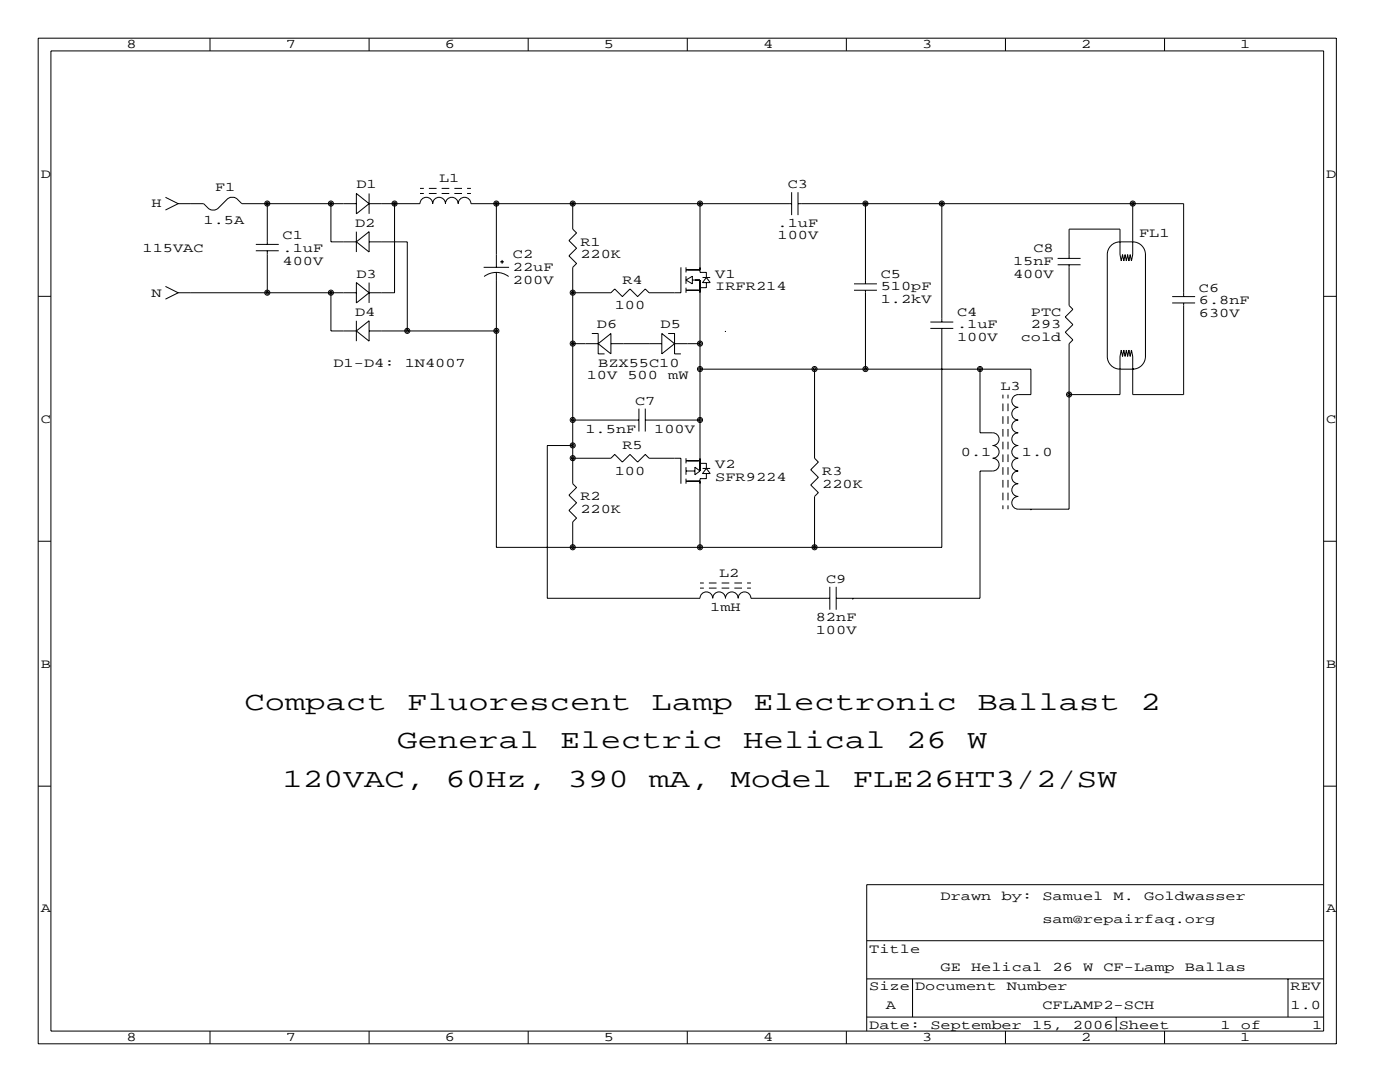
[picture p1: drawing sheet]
<svg xmlns="http://www.w3.org/2000/svg" width="279mm" height="216mm" viewBox="0 0 279 216" stroke-linecap="round" stroke-linejoin="round" font-family="sans-serif">
<g fill="none" stroke="#000" stroke-width=".2">
<path d="M7.6 7.6h259.1v200.7h-259.1zM10.2 10.2h254v195.5h-254zM41.9 7.6v2.6M73.7 7.6v2.6M105.4 7.6v2.6M137.2 7.6v2.6M168.9 7.6v2.6M200.7 7.6v2.6M232.4 7.6v2.6M33 39.4l2.6 1.2M71.1 38.6l2.6 2-2.6 2.1zM73.7 38.6v4.1"/>
<path d="M83.8 38.6h.8M83.8 37.6h.8M85.6 38.6h1.5M85.6 37.6h1.5M88.1 38.6h1.6M88.1 37.6h1.6M90.7 38.6h1.5M90.7 37.6h1.5M93.2 38.6h.8M93.2 37.6h.8M158 38.4v4.5M159.3 38.4v4.5"/>
<path d="M7.6 59.1h2.6M33 57.1l2.6 1.3M35.6 40.6h5l1.1 1.1 .5 .2h.7l.5-.2 2.1-2.1 .5-.2h.7l.5 .2 1.1 1h22.8M35.6 58.4h35.5M35.6 40.6l-2.6 1.3M35.6 58.4l-2.6 1.3M51.1 50h4.5M51.1 48.8h4.5M53.3 40.6v8.2M53.3 50v8.4M66 40.6h.1M66 58.4h.1"/>
<path d="M66 40.6v7.7h5.1M66 58.4v7.6h5.1M71.1 48.3l2.6-2.1v4.1zM71.1 46.2v4.1M71.1 56.4l2.6 2-2.6 2.1zM73.7 40.6h10.1a1.27 1.27 0 0 1 1.3-1.2 1.27 1.27 0 0 1 1.3 1.2 1.27 1.27 0 0 1 1.2-1.2 1.27 1.27 0 0 1 1.3 1.2 1.27 1.27 0 0 1 1.3-1.2 1.27 1.27 0 0 1 1.2 1.2 1.27 1.27 0 0 1 1.3-1.2 1.27 1.27 0 0 1 1.3 1.2h64M73.7 56.4v4.1M73.7 48.3h7.6v17.7M78.7 40.6v17.8h-5M96.5 53.3h5.1M96.6 55.2a4.1 4.1 0 0 1 4.9 0M99.1 40.6v12.7"/>
<path d="M99.1 54.4v54.8h88.9v-43.7M99.8 52.2h.8M100.2 51.9v.7M114.3 40.6v5.1l.8 .8-1.6 1.5 1.6 1.5-1.6 1.6 1.6 1.5-.8 .7v43.2l.8 .8-1.6 1.5 1.6 1.5-1.6 1.6 1.6 1.5-.8 .7v5.1M135.9 53.3v5.1h-6.4l-.7-.7-1.5 1.5-1.6-1.5-1.5 1.5-1.5-1.5-.8 .7h-7.6M136.9 57.9h2.8M136.9 53.8h2.8M136.9 53.3v1.1M136.9 55.1v1.5M136.9 57.4v1M136.9 55.9l1.3-.8v1.5zM138.2 55.9h1.5v38.1"/>
<path d="M139.7 40.6v13.8h1.3v1M140.2 55.4h1.5M141 56.4v1h-1.3M141 55.4l.7 1h-1.5zM159.3 40.6h76.9v18.6M170.4 56.6h4.6M170.4 57.9h4.6M172.7 40.6v16M172.7 57.9v15.8M188 40.6v23.7M211.1 51.6h4.5M211.1 52.8h4.5"/>
<path d="M213.4 52.8v8.2l.7 .7-1.5 1.5 1.5 1.6-1.5 1.5 1.5 1.5-.7 .8v33h-10.2a1.27 1.27 0 0 1-1.3-1.3 1.27 1.27 0 0 1 1.3-1.2 1.27 1.27 0 0 1-1.3-1.3 1.27 1.27 0 0 1 1.3-1.3 1.27 1.27 0 0 1-1.3-1.3 1.27 1.27 0 0 1 1.3-1.2 1.27 1.27 0 0 1-1.3-1.3 1.27 1.27 0 0 1 1.3-1.3 1.27 1.27 0 0 1-1.3-1.2 1.27 1.27 0 0 1 1.3-1.3 1.27 1.27 0 0 1-1.3-1.3 1.27 1.27 0 0 1 1.3-1.2 1.27 1.27 0 0 1-1.3-1.3 1.27 1.27 0 0 1 1.3-1.3 1.27 1.27 0 0 1-1.3-1.3 1.27 1.27 0 0 1 1.3-1.2 1.27 1.27 0 0 1-1.3-1.3 1.27 1.27 0 0 1 1.3-1.3h2.5v-5h-66M226.1 40.6v10.2l-.3 1.3-.2-1.3-.3 1.3-.3-1.3-.2 1.3-.3-1.3-.2 1.3-.3-1.3-.2 1.3-.3-1.3v-5.1h-10.1v5.9M233.9 59.2h4.6M264.2 59.1h2.5M71.1 66l2.6-2v4.1zM71.1 64v4.1M73.7 66h25.4M99.1 66h.1M114.3 68.6h5.1M118.1 66.5h1.3v4.1h1.2M119.4 68.6l2.5-2.1v4.1zM121.9 68.6h10.2"/>
<path d="M132.1 66.5l2.5 2.1-2.5 2zM133.3 66.5h1.3v4.1h1.3M134.6 68.6h5.1M144.8 66h.1M162.6 73.7v17.7l.7 .8-1.5 1.5 1.5 1.5-1.5 1.6 1.5 1.5-.7 .8v10.1M185.7 64.3h4.5M185.7 65.5h4.5M195.6 73.7v12.7h2.5a1.27 1.27 0 0 1 1.3 1.2 1.27 1.27 0 0 1-1.3 1.3 1.27 1.27 0 0 1 1.3 1.3 1.27 1.27 0 0 1-1.3 1.2 1.27 1.27 0 0 1 1.3 1.3 1.27 1.27 0 0 1-1.3 1.3h-2.5v25.4h-28.7M200.2 78.7v.8M201.2 78.7v.8M226.1 73.7a2.54 2.54 0 0 0 2.5-2.6v-20.3a2.54 2.54 0 0 0-2.5-2.5h-2.6a2.54 2.54 0 0 0-2.5 2.5v20.3a2.54 2.54 0 0 0 2.5 2.6h2.8M233.9 60.5h4.6"/>
<path d="M236.2 60.5v18.2h-10.1v-7.6l-.3-1.3-.2 1.3-.3-1.3-.3 1.3-.2-1.3-.3 1.3-.2-1.3-.3 1.3-.2-1.3-.3 1.3v7.6h-10.1M114.3 88.9h-5.1v30.5h30.5a1.27 1.27 0 0 1 1.3-1.3 1.27 1.27 0 0 1 1.2 1.3 1.27 1.27 0 0 1 1.3-1.3 1.27 1.27 0 0 1 1.3 1.3 1.27 1.27 0 0 1 1.3-1.3 1.27 1.27 0 0 1 1.2 1.3 1.27 1.27 0 0 1 1.3-1.3 1.27 1.27 0 0 1 1.3 1.3h15.7M114.3 91.4h7.6l.8-.7 1.5 1.5 1.5-1.5 1.6 1.5 1.5-1.5 .7 .7h6.4v5.1M114.3 83.8h13.2M127.5 81.5v4.6M128.8 83.8h10.9M128.8 81.5v4.6M136.9 91.4v1.1M136.9 93.2v1.5M136.9 95.5v1M136.9 96h2.8M136.9 91.9h2.8"/>
<path d="M136.9 94h1.8M138.7 93.2l1 .8-1 .7zM139.7 92.5h1.3v1M140.2 93.5h1.5M141 94.5v1h-1.3v13.7M141 93.5l.7 1h-1.5zM200.2 80.5v1.5M200.2 83.1v1.5M200.2 85.6v1.5M200.2 88.1v1.6M200.2 90.7v1.5M200.2 93.2v1.5"/>
<path d="M200.2 95.8v1.5M200.2 98.3v1.5M201.2 80.5v1.5M201.2 83.1v1.5M201.2 85.6v1.5M201.2 88.1v1.6M201.2 90.7v1.5M201.2 93.2v1.5M201.2 95.8v1.5M201.2 98.3v1.5M7.6 108h2.6M139.7 117.3h.8"/>
<path d="M139.7 116.3h.8M141.5 117.3h1.5M141.5 116.3h1.5M144 117.3h1.5M144 116.3h1.5M146.6 117.3h1.5M146.6 116.3h1.5M149.1 117.3h.8M149.1 116.3h.8M165.6 117.1v4.6M166.9 117.1v4.6M170.2 119.4h.1"/>
<path d="M200.2 100.8v.8M201.2 100.8v.8M205.7 101.6h.1M264.2 108h2.5M7.6 156.9h2.6M264.2 156.9h2.5M264.2 176.5h-91.2v29.2M173 195.3h91.2M173 187.7h91.2M182.1 195.3v7.6M257 195.3v7.6M41.9 205.7v2.6"/>
<path d="M73.7 205.7v2.6M105.4 205.7v2.6M137.2 205.7v2.6M168.9 205.7v2.6M173 202.9h91.2M200.7 205.7v2.6M222.8 202.9v2.8M232.4 205.7v2.6"/>
<circle cx="53.3" cy="40.6" r=".51"/>
<circle cx="53.3" cy="58.4" r=".51"/>
<circle cx="53.3" cy="40.6" r=".25"/>
<circle cx="53.3" cy="58.4" r=".25"/>
<circle cx="66" cy="40.6" r=".51"/>
<circle cx="66" cy="58.4" r=".51"/>
<circle cx="66" cy="40.6" r=".25"/>
<circle cx="66" cy="58.4" r=".25"/>
<circle cx="78.7" cy="40.6" r=".51"/>
<circle cx="78.7" cy="40.6" r=".25"/>
<circle cx="99.1" cy="40.6" r=".51"/>
<circle cx="99.1" cy="40.6" r=".25"/>
<circle cx="114.3" cy="40.6" r=".51"/>
<circle cx="114.3" cy="58.4" r=".51"/>
<circle cx="114.3" cy="40.6" r=".25"/>
<circle cx="114.3" cy="58.4" r=".25"/>
<circle cx="139.7" cy="40.6" r=".51"/>
<circle cx="139.7" cy="40.6" r=".25"/>
<circle cx="172.7" cy="40.6" r=".51"/>
<circle cx="172.7" cy="40.6" r=".25"/>
<circle cx="188" cy="40.6" r=".51"/>
<circle cx="188" cy="40.6" r=".25"/>
<circle cx="226.1" cy="40.6" r=".51"/>
<circle cx="226.1" cy="40.6" r=".25"/>
<circle cx="81.3" cy="66" r=".51"/>
<circle cx="81.3" cy="66" r=".25"/>
<circle cx="99.1" cy="66" r=".51"/>
<circle cx="99.1" cy="66" r=".25"/>
<circle cx="114.3" cy="68.6" r=".51"/>
<circle cx="114.3" cy="68.6" r=".25"/>
<circle cx="139.7" cy="68.6" r=".51"/>
<circle cx="139.7" cy="73.6" r=".51"/>
<circle cx="139.7" cy="68.6" r=".25"/>
<circle cx="139.7" cy="73.6" r=".25"/>
<circle cx="162.6" cy="73.6" r=".51"/>
<circle cx="162.6" cy="73.6" r=".25"/>
<circle cx="172.7" cy="73.6" r=".51"/>
<circle cx="172.7" cy="73.6" r=".25"/>
<circle cx="195.6" cy="73.6" r=".51"/>
<circle cx="195.6" cy="73.6" r=".25"/>
<circle cx="213.4" cy="78.7" r=".51"/>
<circle cx="213.4" cy="78.7" r=".25"/>
<circle cx="114.3" cy="88.9" r=".51"/>
<circle cx="114.3" cy="83.8" r=".51"/>
<circle cx="114.3" cy="91.4" r=".51"/>
<circle cx="114.3" cy="88.9" r=".25"/>
<circle cx="114.3" cy="83.8" r=".25"/>
<circle cx="114.3" cy="91.4" r=".25"/>
<circle cx="139.7" cy="83.8" r=".51"/>
<circle cx="139.7" cy="83.8" r=".25"/>
<circle cx="114.3" cy="109.2" r=".51"/>
<circle cx="114.3" cy="109.2" r=".25"/>
<circle cx="139.7" cy="109.2" r=".51"/>
<circle cx="139.7" cy="109.2" r=".25"/>
<circle cx="162.6" cy="109.2" r=".51"/>
<circle cx="162.6" cy="109.2" r=".25"/>
</g>
<g font-size="5.3">
<text x="48.8" y="141.7">Compact</text>
<text x="81.3" y="141.7">Fluorescent</text>
<text x="130" y="141.7">Lamp</text>
<text x="150.4" y="141.7">Electronic</text>
<text x="195.1" y="141.7">Ballast</text>
<text x="227.6" y="141.7">2</text>
<text x="79.2" y="149.4">General</text>
<text x="111.8" y="149.4">Electric</text>
<text x="148.3" y="149.4">Helical</text>
<text x="180.8" y="149.4">26</text>
<text x="193" y="149.4">W</text>
<text x="56.4" y="157">120VAC,</text>
<text x="88.9" y="157">60Hz,</text>
<text x="113.3" y="157">390</text>
<text x="129.5" y="157">mA,</text>
<text x="145.8" y="157">Model</text>
<text x="170.2" y="157">FLE26HT3/2/SW</text>
</g>
<g font-size="2.6">
<text x="25.3" y="9.7">8</text>
<text x="57" y="9.7">7</text>
<text x="88.8" y="9.7">6</text>
<text x="120.5" y="9.7">5</text>
<text x="152.3" y="9.7">4</text>
<text x="184" y="9.7">3</text>
<text x="215.8" y="9.7">2</text>
<text x="247.5" y="9.7">1</text>
<text x="8.1" y="35.5">D</text>
<text x="264.7" y="35.5">D</text>
<text x="30.2" y="41.4">H</text>
<text x="42.9" y="38.1">F1</text>
<text x="71.1" y="37.6">D1</text>
<text x="87.6" y="36.3">L1</text>
<text x="157.2" y="37.6">C3</text>
<text x="40.6" y="44.7">1.5A</text>
<text x="56.4" y="47.8">C1</text>
<text x="70.9" y="45.2">D2</text>
<text x="155.2" y="45.2">.1uF</text>
<text x="155.2" y="47.8">100V</text>
<text x="227.3" y="47.2">FL1</text>
<text x="28.4" y="50.3">115VAC</text>
<text x="56.4" y="50.3">.1uF</text>
<text x="56.4" y="52.8">400V</text>
<text x="102.4" y="51.6">C2</text>
<text x="115.8" y="49">R1</text>
<text x="115.8" y="51.6">220K</text>
<text x="202.2" y="52.8">15nF</text>
<text x="206.2" y="50.3">C8</text>
<text x="30.2" y="59.2">N</text>
<text x="71.1" y="55.4">D3</text>
<text x="102.4" y="54.1">22uF</text>
<text x="102.4" y="56.6">200V</text>
<text x="124.2" y="56.6">R4</text>
<text x="142.7" y="55.4">V1</text>
<text x="142.7" y="57.9">IRFR214</text>
<text x="175.8" y="55.4">C5</text>
<text x="175.8" y="57.9">510pF</text>
<text x="202.2" y="55.4">400V</text>
<text x="239.3" y="58.2">C6</text>
<text x="70.9" y="63">D4</text>
<text x="119.1" y="65.5">D6</text>
<text x="122.7" y="61.7">100</text>
<text x="131.8" y="65.5">D5</text>
<text x="175.8" y="60.5">1.2kV</text>
<text x="191" y="63">C4</text>
<text x="191" y="65.5">.1uF</text>
<text x="205.7" y="63">PTC</text>
<text x="205.7" y="65.5">293</text>
<text x="239.3" y="60.7">6.8nF</text>
<text x="239.3" y="63.2">630V</text>
<text x="191" y="68.1">100V</text>
<text x="203.7" y="68.1">cold</text>
<text x="66.5" y="73.2">D1-D4:</text>
<text x="80.8" y="73.2">1N4007</text>
<text x="117.1" y="75.7">10V</text>
<text x="119.4" y="73.2">BZX55C10</text>
<text x="125.2" y="75.7">500</text>
<text x="133.3" y="75.7">mW</text>
<text x="199.6" y="77.7">L3</text>
<text x="126.7" y="80.8">C7</text>
<text x="8.1" y="84.3">C</text>
<text x="116.8" y="86.4">1.5nF</text>
<text x="124.2" y="89.7">R5</text>
<text x="130.6" y="86.4">100V</text>
<text x="264.7" y="84.3">C</text>
<text x="122.7" y="94.7">100</text>
<text x="142.7" y="93.5">V2</text>
<text x="164.1" y="94.7">R3</text>
<text x="191.8" y="90.9">0.1</text>
<text x="204" y="90.9">1.0</text>
<text x="115.8" y="99.8">R2</text>
<text x="142.7" y="96">SFR9224</text>
<text x="164.1" y="97.3">220K</text>
<text x="115.8" y="102.4">220K</text>
<text x="143.5" y="115.1">L2</text>
<text x="164.8" y="116.3">C9</text>
<text x="141.7" y="121.9">1mH</text>
<text x="162.8" y="124">82nF</text>
<text x="162.8" y="126.5">100V</text>
<text x="8.1" y="133.2">B</text>
<text x="264.7" y="133.2">B</text>
<text x="187.7" y="179.6">Drawn</text>
<text x="199.9" y="179.6">by:</text>
<text x="208" y="179.6">Samuel</text>
<text x="222.2" y="179.6">M.</text>
<text x="228.3" y="179.6">Goldwasser</text>
<text x="8.1" y="182.1">A</text>
<text x="208" y="184.1">sam@repairfaq.org</text>
<text x="264.7" y="182.1">A</text>
<text x="173.5" y="190.2">Title</text>
<text x="173.5" y="197.6">Size Document</text>
<text x="187.7" y="193.8">GE</text>
<text x="193.8" y="193.8">Helical</text>
<text x="200.9" y="197.6">Number</text>
<text x="210.1" y="193.8">26</text>
<text x="216.2" y="193.8">W</text>
<text x="220.2" y="193.8">CF-Lamp</text>
<text x="236.5" y="193.8">Ballas</text>
<text x="257.6" y="197.6">REV</text>
<text x="176.8" y="201.4">A</text>
<text x="208" y="201.4">CFLAMP2-SCH</text>
<text x="257.6" y="201.4">1.0</text>
<text x="25.3" y="207.8">8</text>
<text x="57" y="207.8">7</text>
<text x="88.8" y="207.8">6</text>
<text x="120.5" y="207.8">5</text>
<text x="152.3" y="207.8">4</text>
<text x="173.5" y="205.2">Date:</text>
<text x="184" y="207.8">3</text>
<text x="185.7" y="205.2">September</text>
<text x="206" y="205.2">15,</text>
<text x="214.1" y="205.2">2006 Sheet</text>
<text x="215.8" y="207.8">2</text>
<text x="243.6" y="205.2">1</text>
<text x="247.5" y="207.8">1</text>
<text x="247.7" y="205.2">of</text>
<text x="261.9" y="205.2">1</text>
</g>
</svg>
